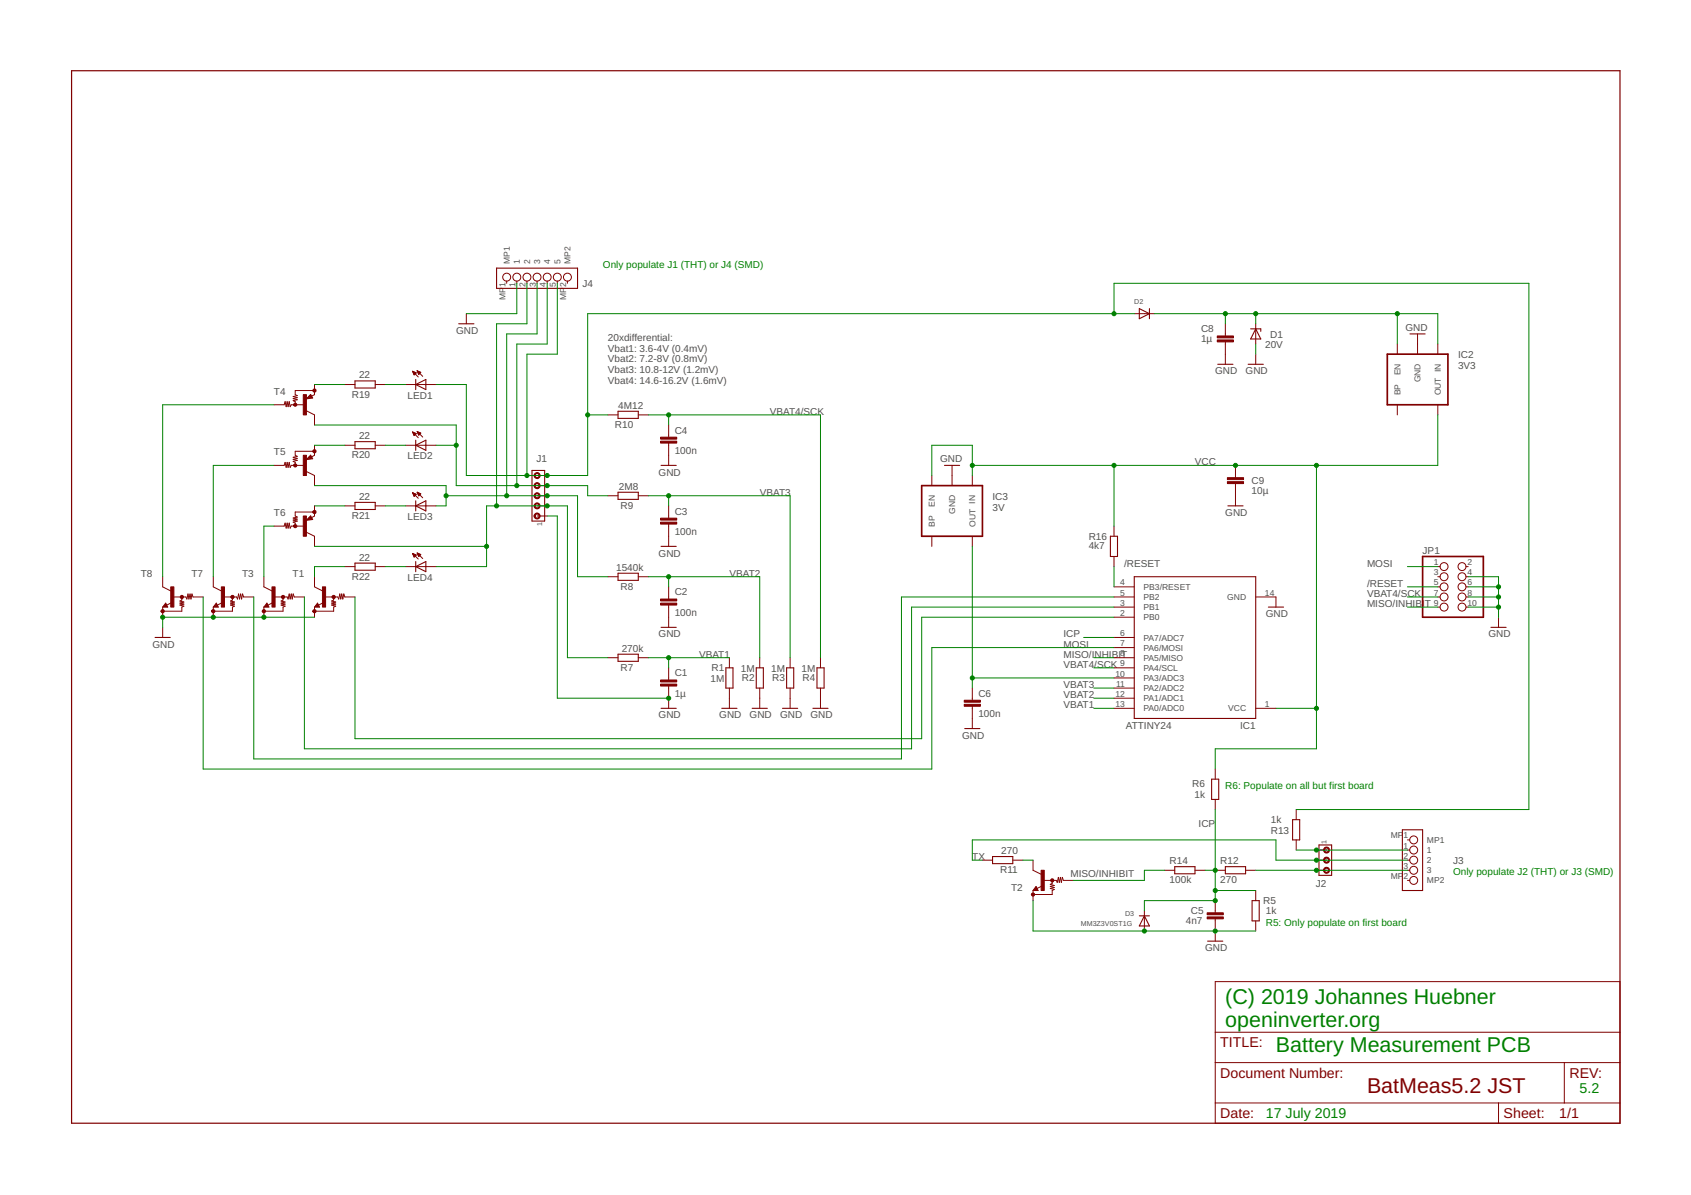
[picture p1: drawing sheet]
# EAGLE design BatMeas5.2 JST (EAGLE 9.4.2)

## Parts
C1  1µ  C-EUC0603  [C0603]
C2  100n  C-EUC0603  [C0603]
C3  100n  C-EUC0603  [C0603]
C4  100n  C-EUC0603  [C0603]
C5  4n7  C-EUC0603  [C0603]
C6  100n  C-EUC0603  [C0603]
C8  1µ  C-EUC0805  [C0805]
C9  10µ  C-EUC0805  [C0805]
D1  20V  ZENER-DIODESMB  [SMB]
D2  DIODESOD-323F  [SOD-323F]
D3  MM3Z3V0ST1G  DIODESOD-323F  [SOD-323F]
IC1  ATTINY24  [SO014]
IC2  3V3  V_REG_LDOSMD  [SOT23-5]
IC3  3V  V_REG_LDOSMD  [SOT23-5]
J1  MTA05-100  [10X05MTA]
J2  MTA03-100  [10X03MTA]
J3  BM03B-PASS-1-TFT_(LF)(SN)  [BM03BPASS1TFTLFSN]
J4  BM05B-PASS-1-TFT_(LF)(SN)SMD  [BM05BPASS1TFTLFSN]
JP1  PINHD-2X5  [2X05]
LED1  150060GS75000  LEDCHIPLED_0805  [CHIPLED_0805]
LED2  150060GS75000  LEDCHIPLED_0805  [CHIPLED_0805]
LED3  150060GS75000  LEDCHIPLED_0805  [CHIPLED_0805]
LED4  150060GS75000  LEDCHIPLED_0805  [CHIPLED_0805]
R1  1M  R-EU_R0603  [R0603]
R2  1M  R-EU_R0603  [R0603]
R3  1M  R-EU_R0603  [R0603]
R4  1M  R-EU_R0603  [R0603]
R5  1k  R-EU_R0603  [R0603]
R6  1k  R-EU_R0603  [R0603]
R7  270k  R-EU_R0603  [R0603]
R8  1540k  R-EU_R0603  [R0603]
R9  2M8  R-EU_R0603  [R0603]
R10  4M12  R-EU_R0603  [R0603]
R11  270  R-EU_R0603  [R0603]
R12  270  R-EU_R0603  [R0603]
R13  1k  R-EU_R0603  [R0603]
R14  100k  R-EU_R0603  [R0603]
R16  4k7  R-EU_R0603  [R0603]
R19  22  R-EU_R0805  [R0805]
R20  22  R-EU_R0805  [R0805]
R21  22  R-EU_R0805  [R0805]
R22  22  R-EU_R0805  [R0805]
T1  MMUN2233  MUN2211T1-NPN_DRIVER-SC59-BEC  [SC59-BEC]
T2  MMUN2233  MUN2211T1-NPN_DRIVER-SC59-BEC  [SC59-BEC]
T3  MMUN2233  MUN2211T1-NPN_DRIVER-SC59-BEC  [SC59-BEC]
T4  MMUN2111LT1G  MUN2111T1-PNP_DRIVER-SC59-BEC  [SC59-BEC]
T5  MMUN2111LT1G  MUN2111T1-PNP_DRIVER-SC59-BEC  [SC59-BEC]
T6  MMUN2111LT1G  MUN2111T1-PNP_DRIVER-SC59-BEC  [SC59-BEC]
T7  MMUN2233  MUN2211T1-NPN_DRIVER-SC59-BEC  [SC59-BEC]
T8  MMUN2233  MUN2211T1-NPN_DRIVER-SC59-BEC  [SC59-BEC]

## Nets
/RESET: IC1.4(PB3/RESET) JP1.5 R16.2
GND: C1.2 C2.2 C3.2 C4.2 C5.2 C6.2 C8.2 C9.2 D1.A D3.A IC1.14(GND) IC2.2(GND) IC3.2(GND) J1.1 J4.1 JP1.4 JP1.6 JP1.8 JP1.10 R1.2 R2.2 R3.2 R4.2 R5.1 T1.E T2.E T3.E T7.E T8.E
ICP: C5.1 D3.C IC1.6(PA7/ADC7) R5.2 R6.1 R12.1 R14.2
MISO/INHIBIT: IC1.8(PA5/MISO) JP1.9 R14.1 T2.B
MOSI: IC1.7(PA6/MOSI) JP1.1 T8.B
N$1: T3.C T6.B
N$2: C6.1 IC1.10(PA3/ADC3) IC3.5(OUT)
N$3: IC1.2(PB0) T1.B
N$4: IC1.3(PB1) T3.B
N$5: R19.2 T4.E
N$6: LED1.C R19.1
N$10: IC1.5(PB2) T7.B
N$11: R20.2 T5.E
N$12: J2.1 J3.1 R13.2
N$13: LED2.C R20.1
N$14: R11.1 T2.C
N$17: D2.A J1.5 J4.5 LED1.A R10.2 R13.1
N$18: LED3.C R21.1
N$19: LED4.C R22.1
N$20: R21.2 T6.E
N$21: R22.2 T1.C
N$22: J2.3 J3.3 R12.2
N$23: J1.4 J4.4 LED2.A R9.2 T4.C
N$24: J1.3 J4.3 LED3.A R8.2 T5.C
N$25: J1.2 J4.2 LED4.A R7.2 T6.C
N$30: T5.B T7.C
N$31: T4.B T8.C
TX: J2.2 J3.2 R11.2
VBAT: C8.1 D1.C D2.C IC2.1(IN) IC2.3(EN)
VBAT1: C1.1 IC1.13(PA0/ADC0) R1.1 R7.1
VBAT2: C2.1 IC1.12(PA1/ADC1) R2.1 R8.1
VBAT3: C3.1 IC1.11(PA2/ADC2) R3.1 R9.1
VBAT4/SCK: C4.1 IC1.9(PA4/SCL) JP1.7 R4.1 R10.1
VCC: C9.1 IC1.1(VCC) IC2.5(OUT) IC3.1(IN) IC3.3(EN) R6.2 R16.1
Unconnected: IC2.4(BP) IC3.4(BP) J3.MP1 J3.MP2 J4.MP1 J4.MP2 JP1.2 JP1.3

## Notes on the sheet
- Only populate J1 (THT) or J4 (SMD)
- 20xdifferential:
  Vbat1: 3.6-4V (0.4mV)
  Vbat2: 7.2-8V (0.8mV)
  Vbat3: 10.8-12V (1.2mV)
  Vbat4: 14.6-16.2V (1.6mV)
- R6: Populate on all but first board
- Only populate J2 (THT) or J3 (SMD)
- R5: Only populate on first board
- (C) 2019 Johannes Huebner
  openinverter.org
- Battery Measurement PCB
- 5.2
- 17 July 2019

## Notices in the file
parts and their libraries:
SparkFun-PowerIC: Licensing: CC v3.0 Share-Alike You are welcome to use this library for commercial purposes.
